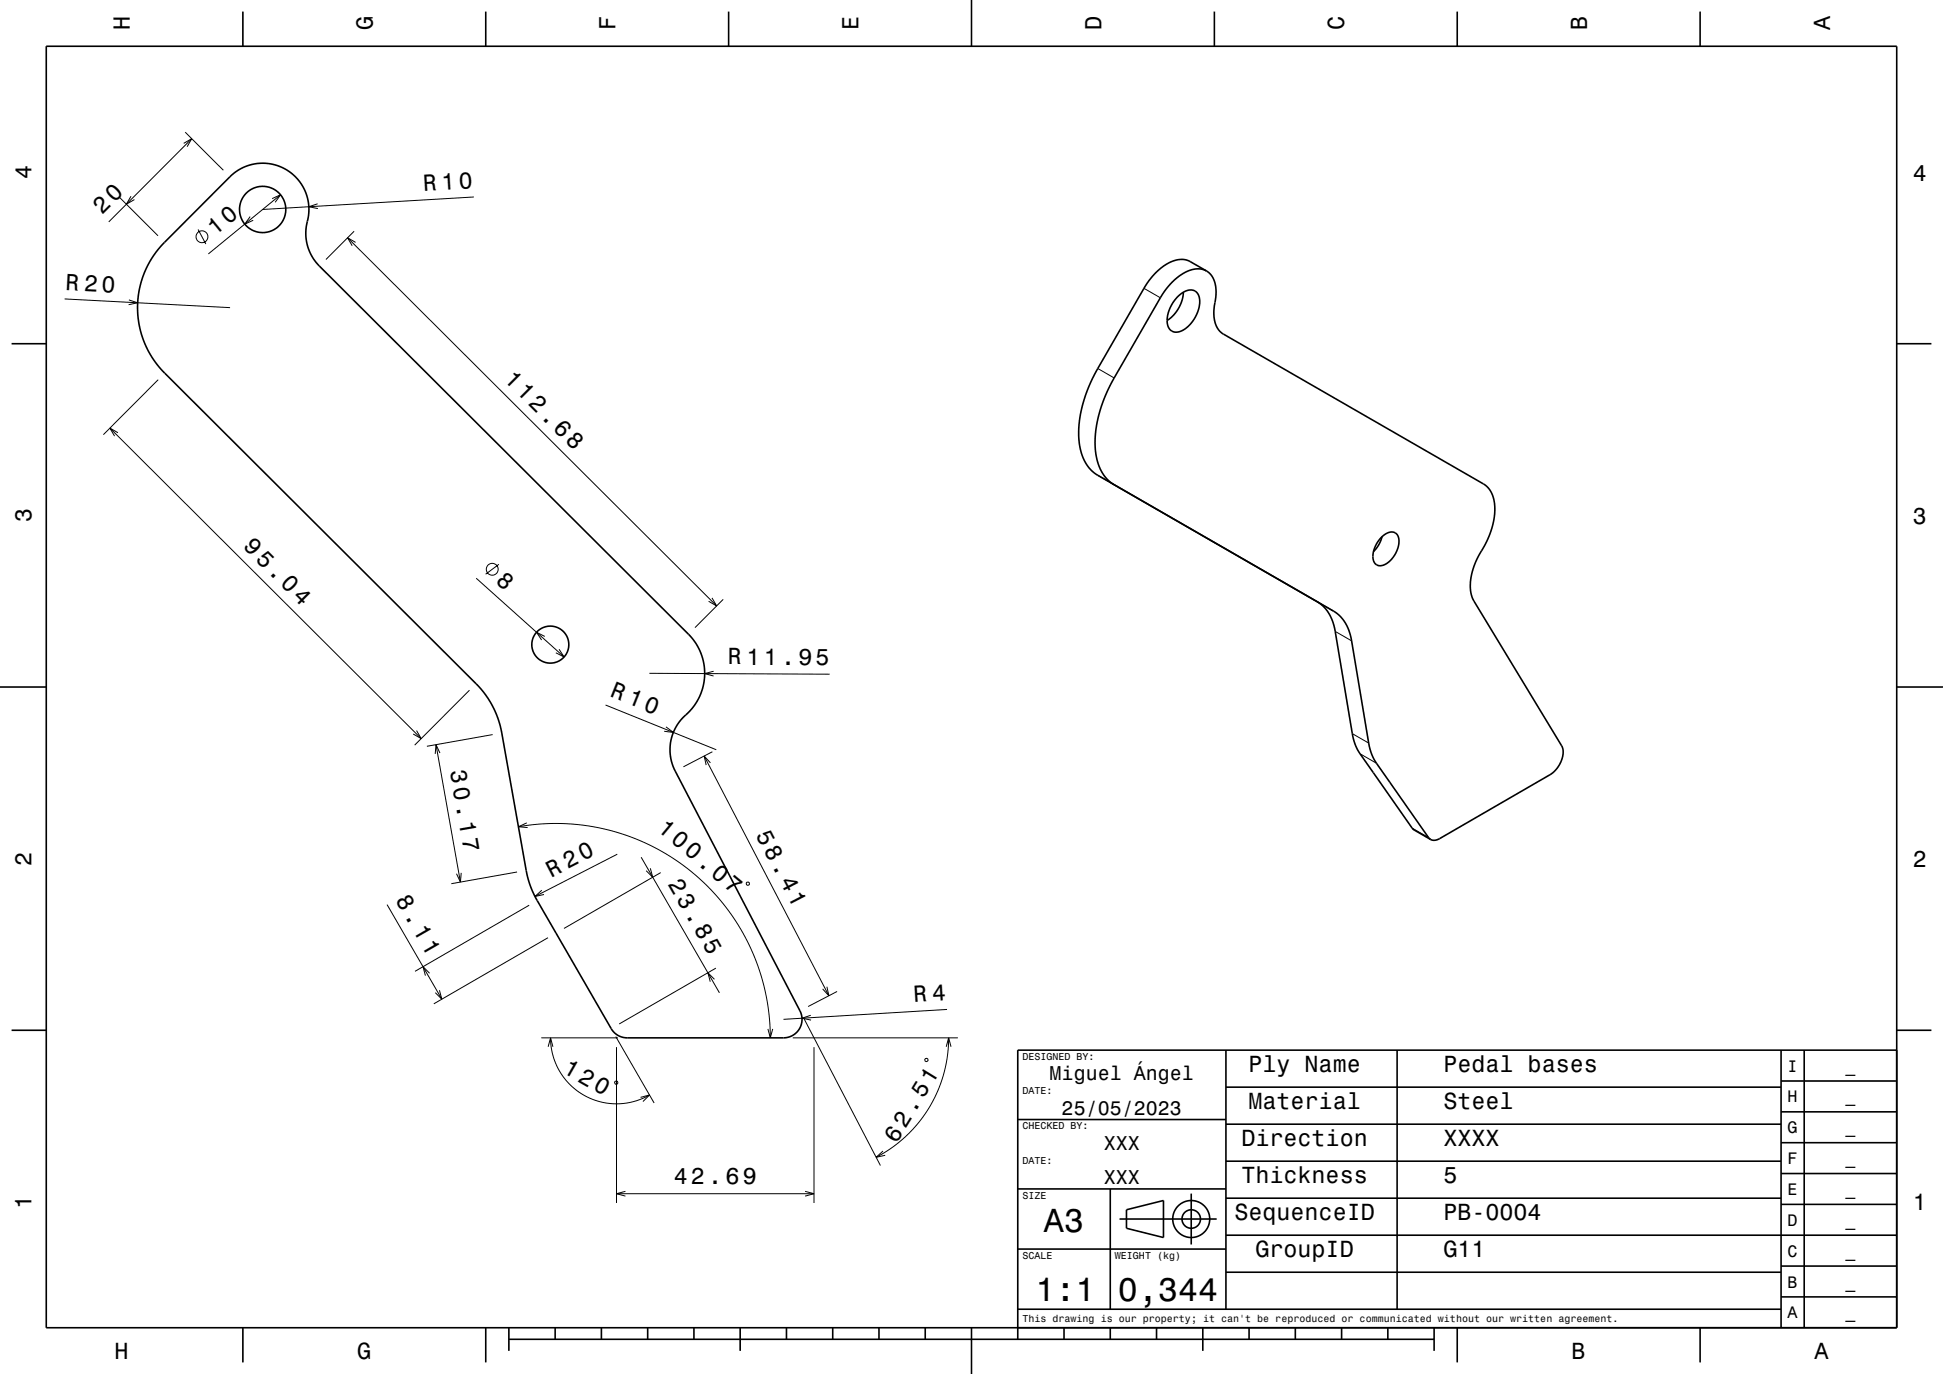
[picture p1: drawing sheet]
<svg xmlns="http://www.w3.org/2000/svg" width="420mm" height="297mm" viewBox="0 0 420 297" stroke-linecap="round" stroke-linejoin="round" font-family="sans-serif">
<g fill="none" stroke="#000" stroke-width=".22">
<path d="M39.7 31l1.7-1-1 1.7M40 28.6l8.3 8.2M41.4 30l-17.9 18M25.9 42.7l8.3 8.3M28.3 42.4l-1 1.7 1.8-1M42.8 49.6l1.7 3.2M54.1 46.8l-1.2 1.6 1.8-.8M58.8 42.9l1.8-.8-1.1 1.6M60.6 42.1l-15.6 12.8M68.7 44.1l-1.9 .6 1.9 .4M75.1 51.4l79.8 79.6M76.5 50l-6 6.1"/>
<path d="M76.9 52.4l-1.8-1 1 1.7M102.4 42.6l-45.6 2.7M14 64.6l35.7 1.9M27.9 64.8l1.9 .6-2 .5M237.3 79.7l3.5 2M247.3 62.3l3.5 2.1M23.8 92.5l67.2 67.2M25.5 93.5l-1.7-1 1 1.8M34.2 82.1l-11.9 11.9M237.3 102.7l3.5 2.1M102.9 125l19 17M107.8 122l-2.8 2.1"/>
<path d="M117.8 137.6l-1.8-.9 1.1 1.6M153.9 129.2l1 1.8-1.7-1M156.3 129.6l-6.1 6.1M284.7 130.1l3.5 2M288.6 136.5l3.6 2M90 157.9l1 1.8-1.7-1M101.5 149.2l-11.9 11.9M106.5 158.8l-14.2 2.5M120.8 140.3l1.1 1.7-1.7-.9M130.9 152.4l23.9 9.7M140.4 145.5l38.9 .2M144 157.1l1.6 1.2-2-.2"/>
<path d="M154.3 145.1l-2 .5 2 .5M292.3 158.6l3.6 2M94.2 161l5.3 29.7M95.1 162.8l-.9-1.8-.1 2M112.1 178.7l5.4-.6h5l4.9 .5 4.9 1 5.2 1.8 4.6 2.1 4 2.4 4 3.1 3.6 3.4 3.4 4 3 4.3 2.2 4.3 1.8 4.6 1.3 4.6 .8 5.2 .3 4.9M113.9 177.9l-1.8 .8 2 .2M152.2 163.4l27 51.8M153.6 164.9l-1.4-1.5 .4 2M154 162.5l-6.3 3.3M294 162.9l3.5 2.1M305.2 179l3.6 2M83.7 195.5l11.8 20.5"/>
<path d="M99.7 188.7l-.2 2-.8-1.8M111.8 188.5l-14.2 2.5M114.4 195.7l-24.7 14.3M117.1 192.4l-1.5 1.4 2-.4M133.4 184.6l-17.8 9.2M138.6 185.3l16.9 29.3M140.6 187.7l.5 1.9-1.4-1.4M142.8 188.6l-20.9 12.1M161.5 190.7l.5 .1-.1 .5-.6-.1zM92.9 210.4l-1.5-1.4 .6 1.9M95 214l.5 2-1.4-1.4M118.5 202.7l-24.7 14.3"/>
<path d="M154.4 211.7l-1.4-1.4 .5 1.9M154.7 209.3l-20.9 12M175.3 219.5l-1.9 .6 1.9 .4M178.7 213.3l.5 1.9-1.4-1.4M180.9 214.3l-6.2 3.3M204.7 218.2l-35.3 2.1M117 224.3h16.6M118.5 226.3l.5-2 .5 2M119 224.3l.1 2 .4 1.7 .6 1.9 .8 1.6 1.2 1.7 1.1 1.3 1.5 1.3 1.5 .9 1.6 .8 1.9 .6 1.9 .4 1.8 .1 1.7-.1 2-.4 1.6-.6 1.7-.8M133 233.7l.5 .1v.5h-.6zM133.1 224.1l8.3 14.3M133.3 226.3v33.7"/>
<path d="M138.5 237.2l1.9-.5-1.4 1.4M166 222.4l.5 1.9 .5-1.9M171.4 224.3h35.7M173.8 220.3l16.5 31.6M176 226.3v33.7M200 228.8l.5 .1v.5h-.5zM204.5 226.3l.6-2 .5 2M205.1 224.3l-.3 3.8-.7 3.7-1.4 4-1.8 3.5-2.3 3.3-2.9 3.1-3.1 2.5-3.2 2M133.3 258h42.7M135.2 257.5l-1.9 .5 1.9 .6M174 257.5l2 .5-2 .6M190.9 248.8l-1.5 1.4 1.9-.5"/>
<circle cx="43.7" cy="51.2" r="1.28"/>
<circle cx="106.4" cy="123.1" r="1.28"/>
</g>
<g fill="none" stroke="#000" stroke-width=".35">
<path d="M10 10h400v277h-400zM52.5 2.5v7.5M105 2.5v7.5M157.5 2.5v7.5M210 0v10M262.5 2.5v7.5M315 2.5v7.5M367.5 2.5v7.5M49.7 38.2a10.1 10.1 0 0 1 12.5-1.3 10.1 10.1 0 0 1 4 11.9 10 10 0 0 0 2.8 8.7l79.9 79.6a12.1 12.1 0 0 1-1.4 18.1 10 10 0 0 0-1.5 11.5l27 52a4 4 0 0 1-3.6 5.6h-34a4 4 0 0 1-3.3-2l-16.1-27.8-1.3-2.7-.9-3.4-5.5-30.9-1.2-3.6-1.8-3.3-2.3-2.7-67.5-67.4-2.2-2.7-1.8-3-.9-2.3-.5-2-.3-2.2-.1-2.2 .2-2.3 .4-1.9 .6-2.2 .9-2.1 1.5-2.5 1.6-2zM260.8 58.6a5.7 5.7 0 0 1 2 5.9l-.3 2-.1 1.7a4.8 4.8 0 0 0 2.1 4l56.2 32.4 .8 .6 1 1.4 .5 1.7 .1 1.9-.2 2.2-.6 2.2-.7 1.8-2.2 4.2-.9 2-.5 2.3-.2 2.1a6.1 6.1 0 0 0 .8 2.9l19 31.3a5.3 5.3 0 0 1-1.8 5.7l-24.7 14.4-1 .3-.9-.1M260.8 58.6a5.7 5.7 0 0 0-6.1 1.3l-2.1 1.9-1.7 2.4-10.7 18.6-1.2 2.7-1.2 3.2-.6 2.5-.4 2.6-.1 2.5 .3 2.3 .6 2.2 .8 1.5 1.1 1.5 1.3 1M260.8 58.6l-3.5-2.1a5.7 5.7 0 0 0-6.2 1.3l-2 1.9-1.6 2.2-10.4 18.2-1.8 3.6-1.5 4.5-.6 4.4 .2 3.7 .9 3 1.2 2 1.7 1.4 51.2 29.5 1.4 1.1 1.3 1.9 .9 2.4 3.9 23.2 .6 2.2 1 1.9 11.3 16.1 .4 .5"/>
<path d="M2.5 74.3h7.5M254.6 64.2a3.1 3.1 0 0 1 3.9-1.1 4.2 4.2 0 0 1 .2 4.8 5.8 5.8 0 0 1-4.7 3.9 2.41 2.41 0 0 1-1.7-3.2 8.2 8.2 0 0 1 2.3-4.4zM255.8 63.2a7.8 7.8 0 0 1-3.5 6.1M410 74.3h7.5M298.5 116.3a2.58 2.58 0 0 1 3.2-1 3.8 3.8 0 0 1-.1 4.5 3.9 3.9 0 0 1-3.7 2.4 2.3 2.3 0 0 1-1-2.9l.6-1.6zM298.7 116a6.7 6.7 0 0 1-1.8 3.2M284.7 130.1l1.3 .9 .9 1.1 .8 1.4 .7 1.7 3.9 23.6 .9 2.8 .7 1.2 11.4 16.3 3.9 2.4M0 148.5h10M410 148.5h10M2.5 222.7h7.5M265 235h120M265 227v56"/>
<path d="M302 227v56M385 233.7h25M385 227v60M390 227v60M410 222.7h7.5M410 227h-190v62.5M220 257h45M220 242h45M240 257v26M257.5 258v11M265 259h120M265 251h120"/>
<path d="M265 243h120M385 253.7h25M385 247h25M385 240.3h25M220 270h45M242 263.5h21M243.5 261.5l8-2v8l-8-2zM265 275h120M265 267h145M385 273.7h25M385 260.3h25M52.5 287v7.5"/>
<path d="M105 287v7.5M110 289.5h200M110 287v5M120 287v2.5M130 287v2.5M140 287v2.5M150 287v2.5M160 287v5M170 287v2.5M180 287v2.5M190 287v2.5M200 287v2.5"/>
<path d="M210 287v10M220 283h165M230 287v2.5M240 287v2.5M250 287v2.5M260 287v5M270 287v2.5M280 287v2.5M290 287v2.5M300 287v2.5M310 287v5M315 287v7.5"/>
<path d="M367.5 287v7.5M385 280.3h25"/>
<circle cx="56.8" cy="45.3" r="5"/>
<circle cx="119" cy="139.3" r="4"/>
<circle cx="257.5" cy="263.5" r="2"/>
<circle cx="257.5" cy="263.5" r="4"/>
</g>
<g font-size="7.2">
<text x="225.7" y="266.3">A3</text>
<text x="223.8" y="281.3">1:1</text>
<text x="241.7" y="281.3">0,344</text>
</g>
<g font-size="5.1">
<text x="91.5" y="41.2" transform="rotate(-3 91.5 41.2)">R 10</text>
<text x="22.1" y="46.6" transform="rotate(-45 22.1 46.6)">20</text>
<text x="14.1" y="62.6" transform="rotate(3 14.1 62.6)">R 20</text>
<text x="108.8" y="82.1" transform="rotate(45 108.8 82.1)">112.68</text>
<text x="52.5" y="118.3" transform="rotate(45 52.5 118.3)">95.04</text>
<text x="141.9" y="179.5" transform="rotate(40 141.9 179.5)">100.07</text>
<text x="163.3" y="180.4" transform="rotate(63 163.3 180.4)">58.41</text>
<text x="119.2" y="189.7" transform="rotate(-27 119.2 189.7)">R 20</text>
<text x="144.3" y="191.2" transform="rotate(60 144.3 191.2)">23.85</text>
<text x="85.4" y="194.5" transform="rotate(60 85.4 194.5)">8.11</text>
<text x="197.5" y="216.6" transform="rotate(-3 197.5 216.6)">R 4</text>
<text x="121.5" y="231.7" transform="rotate(30 121.5 231.7)">120</text>
</g>
<g font-size="5">
<text x="28.1" y="6.5" transform="rotate(-90 28.1 6.5)">H</text>
<text x="80.6" y="6.5" transform="rotate(-90 80.6 6.5)">G</text>
<text x="133.1" y="6.5" transform="rotate(-90 133.1 6.5)">F</text>
<text x="185.6" y="6.5" transform="rotate(-90 185.6 6.5)">E</text>
<text x="238.1" y="6.5" transform="rotate(-90 238.1 6.5)">D</text>
<text x="290.6" y="6.5" transform="rotate(-90 290.6 6.5)">C</text>
<text x="343.1" y="6.5" transform="rotate(-90 343.1 6.5)">B</text>
<text x="395.6" y="6.5" transform="rotate(-90 395.6 6.5)">A</text>
<text x="6.8" y="38.7" transform="rotate(-90 6.8 38.7)">4</text>
<text x="413.5" y="39">4</text>
<text x="46.5" y="51.1" transform="rotate(-39 46.5 51.1)">10</text>
<text x="6.8" y="112.9" transform="rotate(-90 6.8 112.9)">3</text>
<text x="413.5" y="113.2">3</text>
<text x="106.9" y="125.9" transform="rotate(42 106.9 125.9)">8</text>
<text x="157.3" y="143.6">R 11.95</text>
<text x="131.6" y="150.5" transform="rotate(22 131.6 150.5)">R 10</text>
<text x="97.3" y="166.6" transform="rotate(80 97.3 166.6)">30.17</text>
<text x="6.8" y="187.1" transform="rotate(-90 6.8 187.1)">2</text>
<text x="413.5" y="187.4">2</text>
<text x="269.9" y="231.8">Ply Name</text>
<text x="312" y="231.8">Pedal bases</text>
<text x="269.9" y="239.8">Material</text>
<text x="312" y="239.8">Steel</text>
<text x="193.8" y="247.2" transform="rotate(-59 193.8 247.2)">62.51</text>
<text x="268.3" y="247.8">Direction</text>
<text x="312" y="247.8">XXXX</text>
<text x="145.6" y="256">42.69</text>
<text x="268.3" y="255.8">Thickness</text>
<text x="312" y="255.8">5</text>
<text x="6.8" y="261.3" transform="rotate(-90 6.8 261.3)">1</text>
<text x="266.8" y="263.8">SequenceID</text>
<text x="312" y="263.8">PB-0004</text>
<text x="413.5" y="261.6">1</text>
<text x="271.4" y="271.8">GroupID</text>
<text x="312" y="271.8">G11</text>
<text x="24.7" y="293.8">H</text>
<text x="77.2" y="293.8">G</text>
<text x="339.7" y="293.8">B</text>
<text x="392.2" y="293.8">A</text>
</g>
<g font-size="4.3">
<text x="226.9" y="233.5">Miguel Ángel</text>
<text x="229.5" y="241">25/05/2023</text>
<text x="238.6" y="248.5">XXX</text>
<text x="238.6" y="256">XXX</text>
</g>
<g font-size="3.6">
<text x="386.4" y="231.6">I</text>
<text x="398.9" y="231.6">_</text>
<text x="386.4" y="238.3">H</text>
<text x="398.9" y="238.3">_</text>
<text x="386.4" y="245">G</text>
<text x="398.9" y="245">_</text>
<text x="386.4" y="251.6">F</text>
<text x="398.9" y="251.6">_</text>
<text x="386.4" y="258.3">E</text>
<text x="398.9" y="258.3">_</text>
<text x="386.4" y="265">D</text>
<text x="398.9" y="265">_</text>
<text x="386.4" y="271.6">C</text>
<text x="398.9" y="271.6">_</text>
<text x="386.4" y="278.3">B</text>
<text x="398.9" y="278.3">_</text>
<text x="386.4" y="285">A</text>
<text x="398.9" y="285">_</text>
</g>
<g font-size="2.2">
<text x="221" y="229.1">DESIGNED BY:</text>
<text x="221" y="236.6">DATE:</text>
<text x="221" y="244.1">CHECKED BY:</text>
<text x="221" y="251.6">DATE:</text>
<text x="221" y="259.1">SIZE</text>
<text x="221" y="272.1">SCALE</text>
<text x="241" y="272.1">WEIGHT (kg)</text>
<text x="221" y="285.8">This drawing is our property; it can't be reproduced or communicated without our written agreement.</text>
</g>
</svg>
